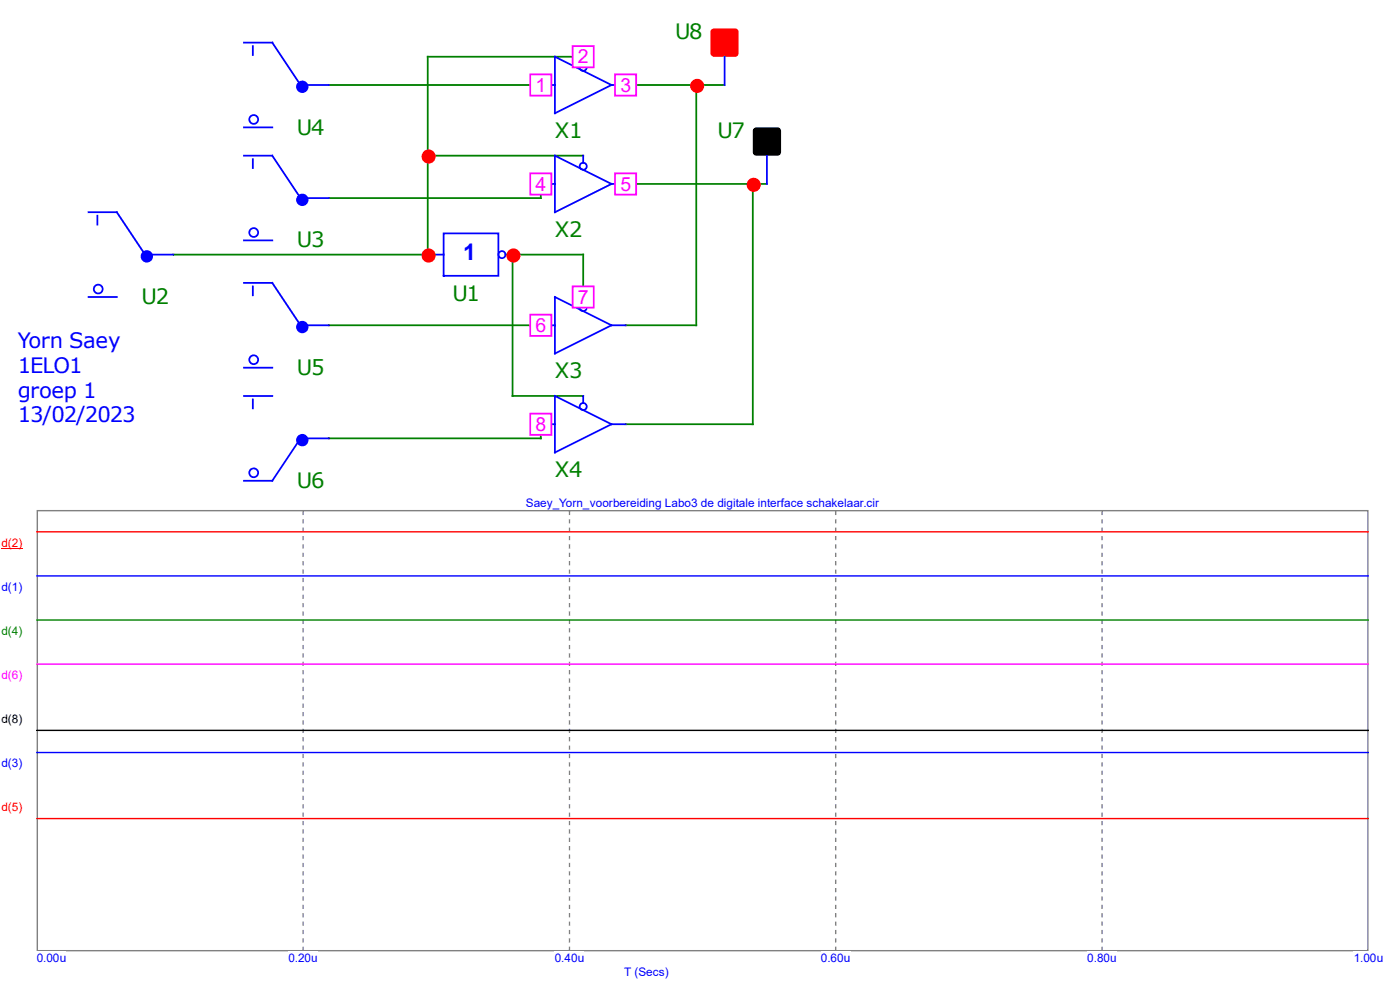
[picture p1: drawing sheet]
<svg xmlns="http://www.w3.org/2000/svg" width="297mm" height="210mm" viewBox="0 0 297 210" stroke-linecap="round" stroke-linejoin="round" font-family="sans-serif">
<path d="M69.8 18h44.9M123.7 12h-33v42h-53.9M132.7 18h21M147.7 18v51h-15M90.7 33h33M114.7 39v3h-44.9M132.7 39h30M159.7 39v51h-27M69.8 69h44.9M123.7 63v-9h-15v30h15M114.7 90v3h-44.9" fill="none" stroke="#008000" stroke-width=".37"/>
<g fill="none" stroke="#00f" stroke-width=".37">
<path d="M51.8 9h6l6 9h6M53.6 9.8v1.9M114.7 18h3M117.7 12l12 6-12 6zM123.7 12v1.5M129.7 18h3M51.8 33h6l6 9h6M51.8 27h6M53.6 33.8v1.8M114.7 39h3M117.7 33l12 6-12 6zM123.7 33v1.5"/>
<path d="M129.7 39h3M162.7 33v6M18.8 45h6l6 9h6M20.7 45.8v1.8M51.8 51h6M90.7 54h3.4M94.1 49.5h11.6v9h-11.6zM107.2 54h1.5M18.8 63h6M51.8 60h6l6 9h6M51.8 78h6M53.6 60.8v1.8"/>
<path d="M114.7 69h3M117.7 63l12 6-12 6zM123.7 63v1.5M129.7 69h3M51.8 84h6M53.6 84.7v1.9M69.8 93h-6l-6 9h-6M114.7 90h3M117.7 84l12 6-12 6zM123.7 84v1.5M129.7 90h3"/>
<circle cx="123.7" cy="14.3" r=".75"/>
<circle cx="53.8" cy="25.3" r=".94"/>
<circle cx="123.7" cy="35.3" r=".75"/>
<circle cx="53.8" cy="49.3" r=".94"/>
<circle cx="106.5" cy="54" r=".75"/>
<circle cx="20.8" cy="61.3" r=".94"/>
<circle cx="53.8" cy="76.3" r=".94"/>
<circle cx="123.7" cy="65.3" r=".75"/>
<circle cx="123.7" cy="86.2" r=".75"/>
<circle cx="53.8" cy="100.3" r=".94"/>
</g>
<g fill="#00f" stroke="#00f" stroke-width=".37">
<circle cx="31.1" cy="54.4" r="1.12"/>
<circle cx="64.1" cy="42.4" r="1.12"/>
<circle cx="64.1" cy="18.4" r="1.12"/>
<circle cx="64.1" cy="69.4" r="1.12"/>
<circle cx="64.1" cy="93.4" r="1.12"/>
</g>
<path d="M159.9 27.2l.6-.2h4.5a.75 .75 0 0 1 .7 .8v4.5a.75 .75 0 0 1-.7 .7h-4.5a.75 .75 0 0 1-.8-.7v-4.5z" fill-rule="evenodd" fill="#000"/>
<path d="M150.9 6.3l.6-.3h4.5a.75 .75 0 0 1 .7 .8v4.5a.75 .75 0 0 1-.7 .7h-4.5a.75 .75 0 0 1-.8-.7v-4.5z" fill-rule="evenodd" fill="#f00"/>
<path d="M153.7 12v6" fill="none" stroke="#00f" stroke-width=".37"/>
<g fill="#f00" stroke="#f00" stroke-width=".37">
<circle cx="147.9" cy="18.2" r="1.31"/>
<circle cx="90.9" cy="33.2" r="1.31"/>
<circle cx="159.9" cy="39.2" r="1.31"/>
<circle cx="90.9" cy="54.2" r="1.31"/>
<circle cx="108.9" cy="54.2" r="1.31"/>
</g>
<g fill="#fff" stroke="#f0f" stroke-width=".37">
<path d="M112.5 15.8h4.5v4.5h-4.5z" fill-rule="evenodd"/>
<path d="M121.5 9.8h4.5v4.5h-4.5z" fill-rule="evenodd"/>
<path d="M130.5 15.8h4.5v4.5h-4.5z" fill-rule="evenodd"/>
<path d="M112.5 36.8h4.5v4.5h-4.5z" fill-rule="evenodd"/>
<path d="M130.5 36.8h4.5v4.5h-4.5z" fill-rule="evenodd"/>
<path d="M112.5 66.8h4.5v4.5h-4.5z" fill-rule="evenodd"/>
<path d="M121.5 60.8h4.5v4.5h-4.5z" fill-rule="evenodd"/>
<path d="M112.5 87.7h4.5v4.5h-4.5z" fill-rule="evenodd"/>
</g>
<path d="M7.9 108.3h282.3v93.4h-282.3z" fill="none" stroke="#808080" stroke-width=".3"/>
<path d="M64.3 108.4v93.3M120.8 108.4v93.3M177.3 108.4v93.3M233.8 108.4v93.3" fill="none" stroke="#808080" stroke-width=".3" stroke-dasharray=".9 .9" stroke-linecap="butt"/>
<g fill="#fff">
<path d="M7.8 201.8h6.3v2.8h-6.3z"/>
<path d="M61.2 201.8h6.2v2.8h-6.2z"/>
<path d="M117.7 201.8h6.3v2.8h-6.3z"/>
<path d="M174.2 201.8h6.2v2.8h-6.2z"/>
<path d="M230.7 201.8h6.2v2.8h-6.2z"/>
<path d="M287.2 201.8h6.3v2.8h-6.3z"/>
<path d="M.3 113.7h4.5v2.8h-4.5z"/>
</g>
<path d="M.3 116.3h4.5" fill="none" stroke="#f00" stroke-width=".21"/>
<g fill="#fff">
<path d="M132.4 204.7h9.5v2.8h-9.5z"/>
<path d="M.3 123.1h4.5v2.8h-4.5z"/>
<path d="M.3 132.4h4.5v2.8h-4.5z"/>
<path d="M.3 141.8h4.5v2.8h-4.5z"/>
<path d="M.3 151.1h4.5v2.8h-4.5z"/>
<path d="M.3 160.5h4.5v2.8h-4.5z"/>
<path d="M.3 169.9h4.5v2.8h-4.5z"/>
</g>
<path d="M7.8 112.8h282.5M7.8 173.7h282.5" fill="none" stroke="#f00" stroke-width=".3"/>
<path d="M7.8 122.2h282.5M7.8 159.6h282.5" fill="none" stroke="#00f" stroke-width=".3"/>
<path d="M7.8 131.5h282.5" fill="none" stroke="#008000" stroke-width=".3"/>
<path d="M7.8 140.9h282.5" fill="none" stroke="#f0f" stroke-width=".3"/>
<path d="M7.8 154.9h282.5" fill="none" stroke="#000" stroke-width=".3"/>
<path d="M111.6 105.3h75v2.8h-75z" fill="#fff"/>
<text font-size="4.9" fill="#00f" x="98.3" y="55.2">1</text>
<g font-size="4.5" fill="#008000">
<text x="143.2" y="8.3">U8</text>
<text x="63" y="28.5">U4</text>
<text x="117.7" y="29.3">X1</text>
<text x="152.2" y="29.3">U7</text>
<text x="63" y="52.5">U3</text>
<text x="117.7" y="50.2">X2</text>
<text x="30" y="64.5">U2</text>
<text x="96" y="63.8">U1</text>
<text x="63" y="79.5">U5</text>
<text x="117.7" y="80.2">X3</text>
<text x="117.7" y="101.2">X4</text>
<text x="63" y="103.5">U6</text>
</g>
<g font-size="4.5" fill="#00f">
<text x="3.8" y="73.9">Yorn Saey</text>
<text x="3.8" y="79.1">1ELO1</text>
<text x="3.8" y="84.4">groep 1</text>
<text x="3.8" y="89.6">13/02/2023</text>
</g>
<g font-size="4.1" fill="#f0f">
<text x="122.6" y="13.5">2</text>
<text x="113.6" y="19.5">1</text>
<text x="131.6" y="19.5">3</text>
<text x="113.6" y="40.5">4</text>
<text x="131.6" y="40.5">5</text>
<text x="122.6" y="64.4">7</text>
<text x="113.6" y="70.4">6</text>
<text x="113.6" y="91.4">8</text>
</g>
<g font-size="2.5" fill="#00f">
<text x="111.6" y="107.6">Saey_Yorn_voorbereiding Labo3 de digitale interface schakelaar.cir</text>
<text x=".3" y="125.3">d(1)</text>
<text x=".3" y="162.8">d(3)</text>
<text x="7.8" y="204.1">0.00u</text>
<text x="61.2" y="204.1">0.20u</text>
<text x="117.7" y="204.1">0.40u</text>
<text x="132.4" y="207">T (Secs)</text>
<text x="174.2" y="204.1">0.60u</text>
<text x="230.7" y="204.1">0.80u</text>
<text x="287.2" y="204.1">1.00u</text>
</g>
<g font-size="2.5" fill="#f00">
<text x=".3" y="116">d(2)</text>
<text x=".3" y="172.1">d(5)</text>
</g>
<text font-size="2.5" fill="#008000" x=".3" y="134.7">d(4)</text>
<text font-size="2.5" fill="#f0f" x=".3" y="144">d(6)</text>
<text font-size="2.5" x=".3" y="153.4">d(8)</text>
</svg>
